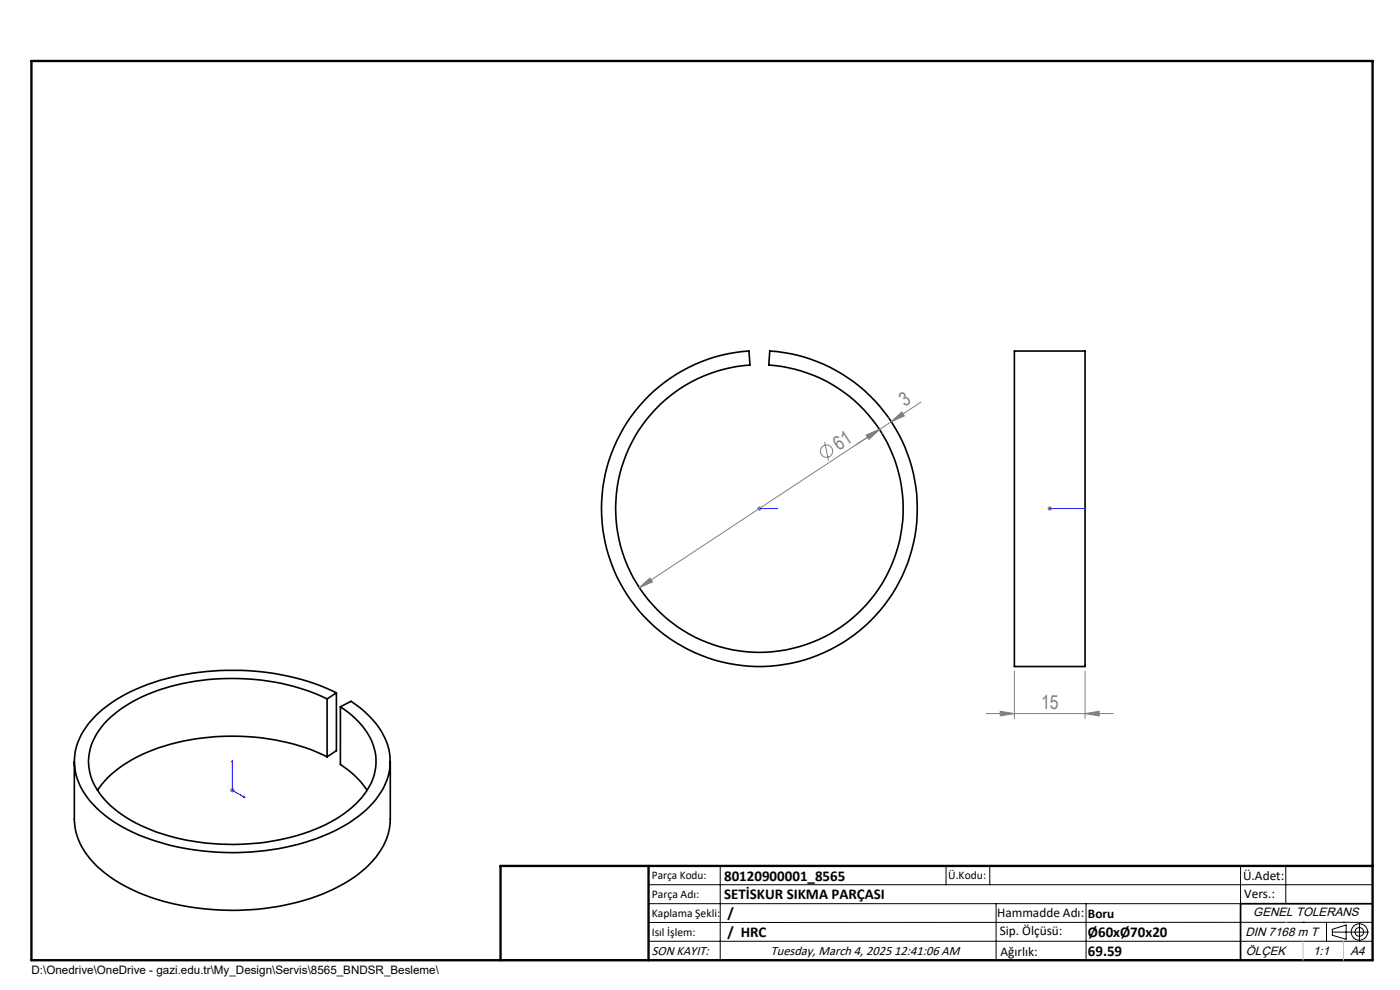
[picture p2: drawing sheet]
<svg xmlns="http://www.w3.org/2000/svg" width="297mm" height="210mm" viewBox="0 0 297 210" stroke-linecap="round" stroke-linejoin="round" font-family="sans-serif">
<path d="M215.2 74.5h15v66.9h-15zM137.7 83.9a33.5 33.5 0 0 1 21.2-9.4l.2 2.9a30.5 30.5 0 0 0-24.1 46.3 30.5 30.5 0 0 0 52.2 0 30.5 30.5 0 0 0-24.1-46.3l.2-2.9a33.5 33.5 0 0 1 29.7 43.6 33.5 33.5 0 0 1-49.5 18.3 33.5 33.5 0 0 1-5.8-52.5zM69.4 148.3a48.9 48.9 0 0 0-39.3-.5 22.3 22.3 0 0 0-9.6 7.9 11 11 0 0 0 1.4 13.6 28.9 28.9 0 0 0 15.1 8.4 49.6 49.6 0 0 0 32.1-2.8 19.2 19.2 0 0 0 10-9.7 11.6 11.6 0 0 0-3.6-12.6l-1.5-1.4-1.8-1.3M69.4 148.3v12.2M71.4 147a53.5 53.5 0 0 0-42.4-.9 23.7 23.7 0 0 0-11.7 9.7 12.2 12.2 0 0 0 1.9 14.2 30.7 30.7 0 0 0 15.4 8.9 53.9 53.9 0 0 0 36.2-2.6 23.4 23.4 0 0 0 10.5-9.1 12.1 12.1 0 0 0-1.9-14.2l-2.2-2.2-2.7-2-2.3 1.1M71.4 147v12.2l-2 1.3M71.4 147l-2 1.3M72.2 149.9v12.3a19.8 19.8 0 0 1 5.7 5.4M15.8 161.5v12.3a14.1 14.1 0 0 0 5.6 10.7 38.4 38.4 0 0 0 20.2 8.1 53.1 53.1 0 0 0 29.2-4 21.3 21.3 0 0 0 11.3-10.8l.4-1.7 .3-2.3v-12.3M69.4 160.5a48.2 48.2 0 0 0-30.6-3.3 32.2 32.2 0 0 0-16 7.8l-2.1 2.6M291.2 191.7h-28v12M106.2 203.7h185" fill="none" stroke="#000" stroke-width=".35"/>
<g fill="none" stroke="#808080" stroke-width=".21">
<path d="M174.9 93.7l.9 4M183.8 92.3l2.7-1.2-2.2 2.1zM183.8 92.3l2.8-1.2-2.3 2.1zM186.6 91.1l-51 33.6M187.1 91.9h.1M188.5 88.6h.1M189.1 89.5l2.2-2.1 .5 .8zM195.4 85.3l-8.8 5.8M160.6 107.9h1M160.8 107.5l.7 .7M161.1 107.4v1M161.5 107.5l-.7 .7"/>
<path d="M222.2 107.9h1M222.4 107.5l.7 .7M222.7 107.4v1M223.1 107.5l-.7 .7M135.6 124.7l2.3-2.1 .5 .8zM209.2 151.4h27M212.2 150.9l3 .5-3 .5zM215.2 142.4v10M230.2 151.4l3-.5v1zM230.2 142.4v10M48.8 167.6h1M48.9 167.3l.7 .7"/>
<path d="M49.3 167.1v1M49.6 167.3l-.7 .7"/>
<circle cx="175.3" cy="95.7" r="1.3"/>
</g>
<g fill="none" stroke="#000" stroke-width=".21">
<path d="M137.6 187.7h153.6M137.6 191.7h153.6M137.6 199.7h153.6M152.8 183.7v20M200.7 183.7v4M210 183.7v4M211.3 191.7v12M230.4 191.7v12M263.2 183.7v20M272.8 183.7v8M276.4 195.6h.1M281.4 195.6v4.1"/>
<path d="M282.6 197.7h7.8M282.6 197.1l3-.9v3l-3-.8zM285 195.6h.1M288.4 195.8v3.8M291.2 195.6l-153.6 .1"/>
<circle cx="288.4" cy="197.7" r="1.74"/>
<circle cx="288.4" cy="197.7" r=".93"/>
</g>
<path d="M161 107.9h.2zM161.1 107.9h.1M161.1 107.9h3.9M165 107.9h-.4h.4M222.6 107.9h.2zM222.7 107.9h.1M222.7 107.9h7.7M230.4 107.9h-.4h.4M49.3 161.4l.1 .3-.2-.1zM49.3 161.4v6.2l2.7 1.6M51.7 169l.3 .2-.3-.1z" fill="none" stroke="#00f" stroke-width=".21"/>
<path d="M6.7 12.9h284.5v190.8h-284.5zM137.6 183.7v20M291.2 183.7h-185v20" fill="none" stroke="#000" stroke-width=".5"/>
<path d="M272.8 195.6h.1M276.4 199.7v4M285 199.7v4" fill="none" stroke="#c0c0c0" stroke-width=".21"/>
<g fill="#00f">
<path d="M164.6 107.9h.4zM161 107.9h.2z"/>
<path d="M51.7 169l.3 .2-.3-.1zM49.3 161.4l.1 .3-.2-.1z"/>
<path d="M222.6 107.9h.2zM230 107.9h.4z"/>
</g>
<g fill="#808080">
<path d="M212.2 150.9l3 .5-3 .5zM230.2 151.4l3-.5v1z"/>
<path d="M183.8 92.3l2.8-1.2-2.3 2.1zM189.1 89.5l2.2-2.1 .5 .8z"/>
<path d="M135.6 124.7l2.8-1.3-.5-.8zM183.8 92.3l.5 .9 2.2-2.1z"/>
</g>
<g font-size="4.1" fill="#808080">
<text x="192" y="86.4" transform="rotate(-33 192 86.4)">3</text>
<text x="177.9" y="95.7" transform="rotate(-33 177.9 95.7)">61</text>
<text x="220.8" y="150.4">15</text>
</g>
<g font-size="3.2">
<text x="153.6" y="190.8">SETİSKUR SIKMA PARÇASI</text>
<text x="153.6" y="186.8">80120900001_8565</text>
<text x="154.3" y="194.8">/</text>
<text x="154.3" y="198.8">/ HRC</text>
<text x="230.8" y="198.7">Ø60xØ70x20</text>
<text x="230.8" y="202.8">69.59</text>
</g>
<g font-size="2.8">
<text x="263.7" y="186.7">Ü.Adet:</text>
<text x="263.9" y="190.5">Vers.:</text>
<text x="211.5" y="194.5">Hammadde Adı:</text>
<text x="230.8" y="194.7">Boru</text>
<text x="138.3" y="202.6">SON KAYIT:</text>
<text x="163.5" y="202.6">Tuesday, March 4, 2025 12:41:06 AM</text>
<text x="212.1" y="198.4">Sip. Ölçüsü:</text>
<text x="212.2" y="202.7">Ağırlık:</text>
</g>
<g font-size="2.6">
<text x="265.9" y="194.4">GENEL TOLERANS</text>
<text x="264.2" y="198.5">DIN 7168 m T</text>
<text x="264.3" y="202.6">ÖLÇEK</text>
<text x="278.5" y="202.6">1:1</text>
<text x="286.5" y="202.6">A4</text>
</g>
<g font-size="2.5">
<text x="138.3" y="186.4">Parça Kodu:</text>
<text x="138.3" y="190.5">Parça Adı:</text>
<text x="201.2" y="186.5">Ü.Kodu:</text>
<text x="138.3" y="194.5">Kaplama Şekli:</text>
<text x="138.3" y="198.6">Isıl İşlem:</text>
<text x="6.7" y="206.7">D:\Onedrive\OneDrive - gazi.edu.tr\My_Design\Servis\8565_BNDSR_Besleme\</text>
</g>
</svg>
